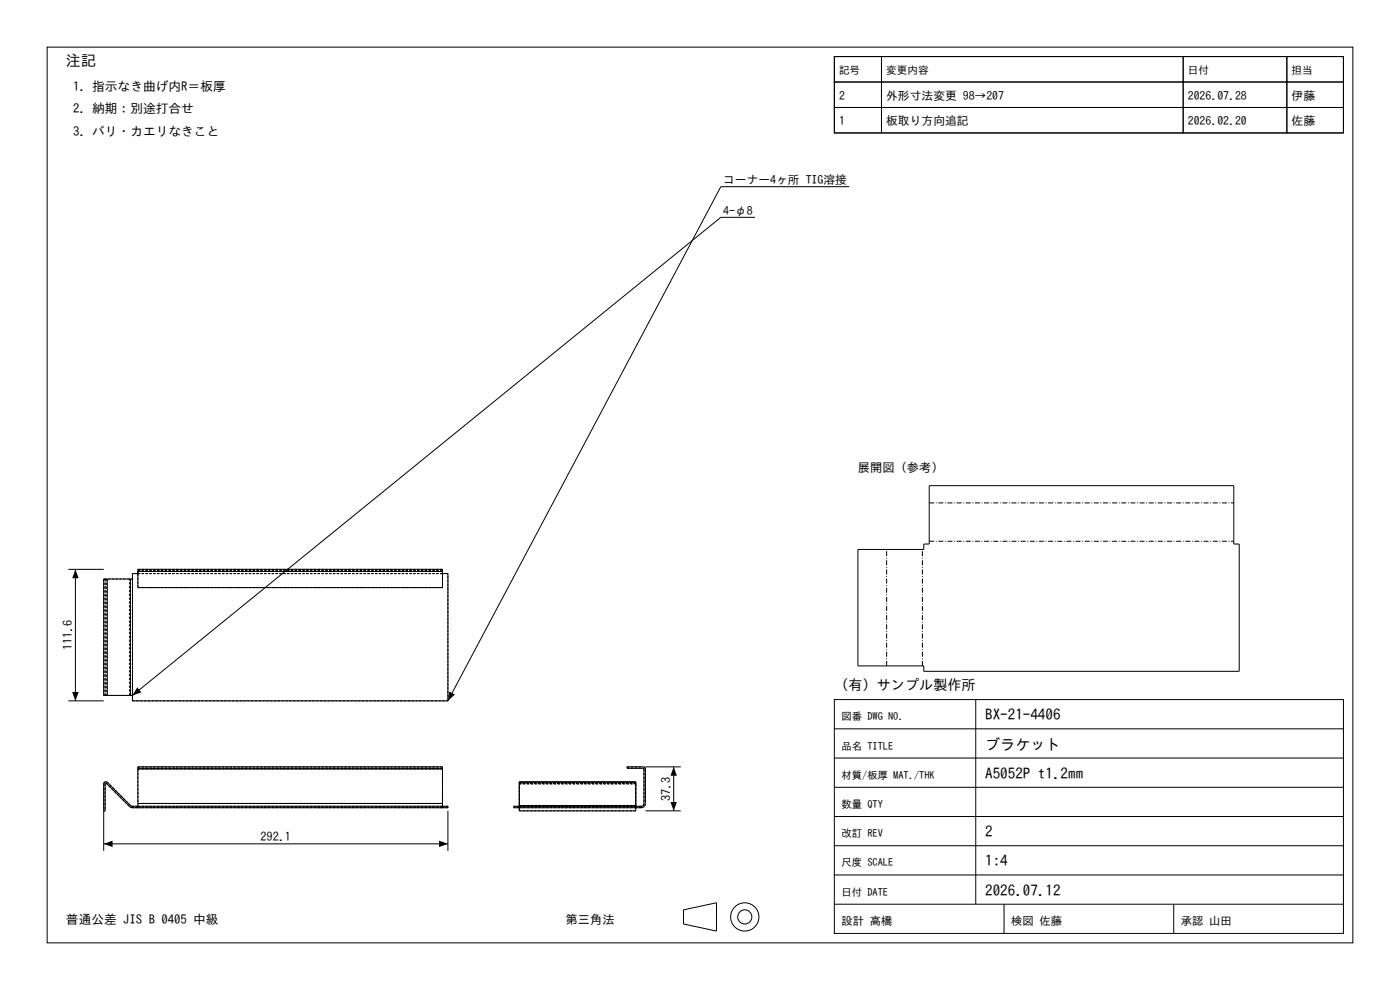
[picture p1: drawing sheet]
<svg xmlns="http://www.w3.org/2000/svg" width="297mm" height="210mm" viewBox="0 0 297 210" stroke-linecap="round" stroke-linejoin="round" font-family="sans-serif">
<g fill="none" stroke="#000" stroke-width=".21">
<path d="M10 10h277v190h-277zM177 12h10v5.4h-10zM177 17.4h10v5.4h-10zM177 12h108v16.2h-108zM187 12h64v5.4h-64zM187 17.4h64v5.4h-64zM251 12h22v5.4h-22zM251 17.4h22v5.4h-22zM273 12h12v5.4h-12zM273 17.4h12v5.4h-12zM177 22.8h10v5.4h-10zM180.2 39.6h-27.3l-57.9 109.1"/>
<path d="M187 22.8h64v5.4h-64zM251 22.8h22v5.4h-22zM273 22.8h12v5.4h-12zM160.2 46.1h-7.3l-124.8 101.4h-.4M182 116.6h14v-1.2h1.1v-12.4h64.6v12.4h1.2v27h-66.9v-1.2h-14zM14.5 120.8h7.5M16 120.8v27.9M22.8 122.8h-.8v24.7h.8M22.8 122.8h4.9M22.8 122.8v24.7M27.7 122.8h.4M27.7 122.8v24.7"/>
<path d="M29.3 121.2v-.4h64.6v.4M29.3 121.7h-1.2v27h66.9M29.3 121.2v3.4h64.6v-3.4M29.3 121.2h64.6M93.9 121.7h1.1v27M14.5 148.7h7.5M22.8 147.5h4.9M177 148.4h108v49.6h-108zM177 154.6h108M207 148.4v43.4M22 179h73M28.1 171.3l-.6-.2-5-5-.2 .2v5.7h-.3"/>
<path d="M28.1 171l-.4-.1-4.9-5a.45 .45 0 0 0-.5-.1 .45 .45 0 0 0-.3 .5v14.2M28.1 171h66.9v.3h-66.9M28.1 171v.3M29.3 170.4v.6M29.3 163v.1M29.3 163v-.3h64.6v.3M29.3 170.4h64.6M29.3 163.1v7.3M29.3 163.1h64.6M29.3 163h64.6M93.9 163v.1M93.9 170.4v.6"/>
<path d="M93.9 163.1v7.3M95 172v8.5M110.2 170.9v.1M110.2 165.9v-.1h24.7v.1M110.2 171.3v.7h24.7v-.7M110.2 170.9h24.7M110.2 165.9v5M110.2 165.9h24.7M134.9 170.9v.1M134.9 165.9v5M136 171a.6 .6 0 0 0 .6-.6v-7.4h-3.6v-.3h3.5l.4 .2v7.5a.9 .9 0 0 1-.9 .9M136 171h-27v.3h27"/>
<path d="M136 171v.3M136.9 172h7.5M136.9 162.7h7.5M142.9 162.7v9.3M177 179.4h108M177 173.2h108M177 167h108M177 160.8h108M145 193l7-1.5v6l-7-1.5zM177 191.8h108M177 185.6h108M213 191.8v6.2"/>
<path d="M249 191.8v6.2"/>
<circle cx="158" cy="194.5" r="3"/>
<circle cx="158" cy="194.5" r="1.5"/>
</g>
<g fill="none" stroke="#000" stroke-width=".21" stroke-dasharray=".5 .3" stroke-linecap="butt">
<path d="M22 122.8v24.7M22.3 122.8h-.3M22.3 122.8v24.7M22.6 122.8h-.3M22.6 122.8v24.7M27.5 122.8h-4.9M28.1 121.7v1.1M28.1 122.8h-.6M29.3 121.7h64.6M29.3 121.7h-1.2M29.3 120.8h64.6M29.3 121.7v-.9"/>
<path d="M29.3 121.1h64.6M29.3 121.1v.6M29.3 124.6v-3.4M29.3 121.2v-.1M29.3 121.2h64.6M93.9 121.7v-.9M93.9 121.2v3.4M93.9 121.2v-.1M93.9 121.1v.6M93.9 121.1h-64.6M93.9 124.6h-64.6M95 121.7h-1.1"/>
<path d="M22.3 147.5h-.3M22.3 147.5v-24.7M22.6 147.5h4.9M22.6 147.5h-.3M27.5 147.5v-24.7M28.1 148.7h66.9M28.1 147.5v-24.7M28.1 147.5v1.2M28.1 147.5h-.6M95 148.7v-27M22 166.3v5.7M22 166.3a.45 .45 0 0 1 .3-.5 .45 .45 0 0 1 .5 .1"/>
<path d="M22.3 166.3v5.7M22.3 172h-.3M22.6 166.2l-.3 .1M27.5 171.1l-4.9-4.9M27.7 170.9l.4 .1M27.7 170.9l-4.9-5M28.1 171v.3M28.1 171.3v-.3M28.1 171.3l-.6-.2M29.3 171.3h64.6M29.3 171.3h-1.2M29.3 171h64.6"/>
<path d="M29.3 171h-1.2M29.3 170.4h64.6M29.3 171.3v-.9M29.3 171v.3M29.3 163.1v7.3M29.3 163.1v-.4M29.3 162.7h64.6M29.3 163h64.6M93.9 171v.3M93.9 171.3v-.9M93.9 170.4v-7.3M93.9 163.1v-.4"/>
<path d="M93.9 163.1h-64.6M95 171.3v-.3M95 171.3h-1.1M95 171h-1.1M109 171.3v-.3M110.2 171.3h24.7M110.2 171.3h-1.2M110.2 171h24.7M110.2 171h-1.2M110.2 171v.3M110.2 171.1h24.7M110.2 171.3v-.2"/>
<path d="M110.2 166.2v4.9M110.2 166.2v-.1M110.2 166.1v.2M110.2 171.3v-5M110.2 172v-5.7M110.2 166.3v-.5M110.2 166.3h24.7M133 162.7h3.5M133 162.7v.3M133 163h3.5M134.9 171v.3M134.9 171.3v-.2"/>
<path d="M134.9 171.1v-4.9M134.9 166.2v-.1M134.9 166.1v.2M134.9 166.3v5M134.9 166.3v5.7M134.9 166.3v-.5M134.9 166.2h-24.7M134.9 172h-24.7M134.9 166.1h-24.7M136 171v.3M136 171.3h-1.1M136 171h-1.1"/>
<path d="M136 171.3a.9 .9 0 0 0 .9-.9M136 171.3v-.3M136.5 163l.1 .1M136.6 170.4a.6 .6 0 0 1-.6 .6M136.6 163.1v7.3M136.9 163.1v7.3M136.9 163.1l-.1-.3-.3-.1"/>
</g>
<path d="M16 120.8l.7 1.8h-1.4zM15.3 146.8h1.4l-.7 1.9zM29.1 145.8l.9 1.1-1.9 .6zM95.3 146.7l1.2 .6-1.5 1.4zM22 179l1.9-.7v1.4zM93.1 178.3l1.9 .7-1.9 .7zM142.2 170.1h1.4l-.7 1.9zM142.9 162.7l.7 1.8h-1.4z" fill="#000"/>
<path d="M197.1 114.8h64.6M197.1 106.7h64.6M188.1 141.2v-24.6M195.7 141.2v-24.6" fill="none" stroke="#000" stroke-width=".21" stroke-dasharray="1.1 .4 .2 .4" stroke-linecap="butt"/>
<g font-size="3.2">
<text x="14" y="14">注記</text>
<text x="209" y="152.8">BX-21-4406</text>
<text x="209" y="159">ブラケット</text>
<text x="209" y="165.2">A5052P t1.2mm</text>
<text x="209" y="177.6">2</text>
<text x="209" y="183.8">1:4</text>
<text x="209" y="190">2026.07.12</text>
</g>
<text font-size="3" x="177" y="146.4">（有）サンプル製作所</text>
<g font-size="2.7">
<text x="15.5" y="19.2">1. 指示なき曲げ内R＝板厚</text>
<text x="15.5" y="24">2. 納期：別途打合せ</text>
<text x="15.5" y="28.8">3. バリ・カエリなきこと</text>
<text x="14" y="196">普通公差 JIS B 0405 中級</text>
</g>
<g font-size="2.6">
<text x="182" y="100">展開図（参考）</text>
<text x="15.3" y="138" transform="rotate(-90 15.3 138)">111.6</text>
<text x="142.2" y="169.9" transform="rotate(-90 142.2 169.9)">37.3</text>
<text x="55.3" y="178.3">292.1</text>
<text x="120" y="196">第三角法</text>
</g>
<g font-size="2.5">
<text x="178" y="21.2">2</text>
<text x="188" y="21.2">外形寸法変更 98→207</text>
<text x="252" y="21.2">2026.07.28</text>
<text x="274" y="21.2">伊藤</text>
<text x="178" y="26.6">1</text>
<text x="188" y="26.6">板取り方向追記</text>
<text x="252" y="26.6">2026.02.20</text>
<text x="274" y="26.6">佐藤</text>
<text x="153.4" y="39">コーナー4ヶ所 TIG溶接</text>
<text x="153.4" y="45.5">4-φ8</text>
</g>
<g font-size="2.4">
<text x="178.5" y="196.2">設計 高橋</text>
<text x="214.5" y="196.2">検図 佐藤</text>
<text x="250.5" y="196.2">承認 山田</text>
</g>
<g font-size="2.3">
<text x="178" y="15.8">記号</text>
<text x="188" y="15.8">変更内容</text>
<text x="252" y="15.8">日付</text>
<text x="274" y="15.8">担当</text>
</g>
<g font-size="2.2">
<text x="178.5" y="152.8">図番 DWG NO.</text>
<text x="178.5" y="159">品名 TITLE</text>
<text x="178.5" y="165.2">材質/板厚 MAT./THK</text>
<text x="178.5" y="171.4">数量 QTY</text>
<text x="178.5" y="177.6">改訂 REV</text>
<text x="178.5" y="183.8">尺度 SCALE</text>
<text x="178.5" y="190">日付 DATE</text>
</g>
</svg>
